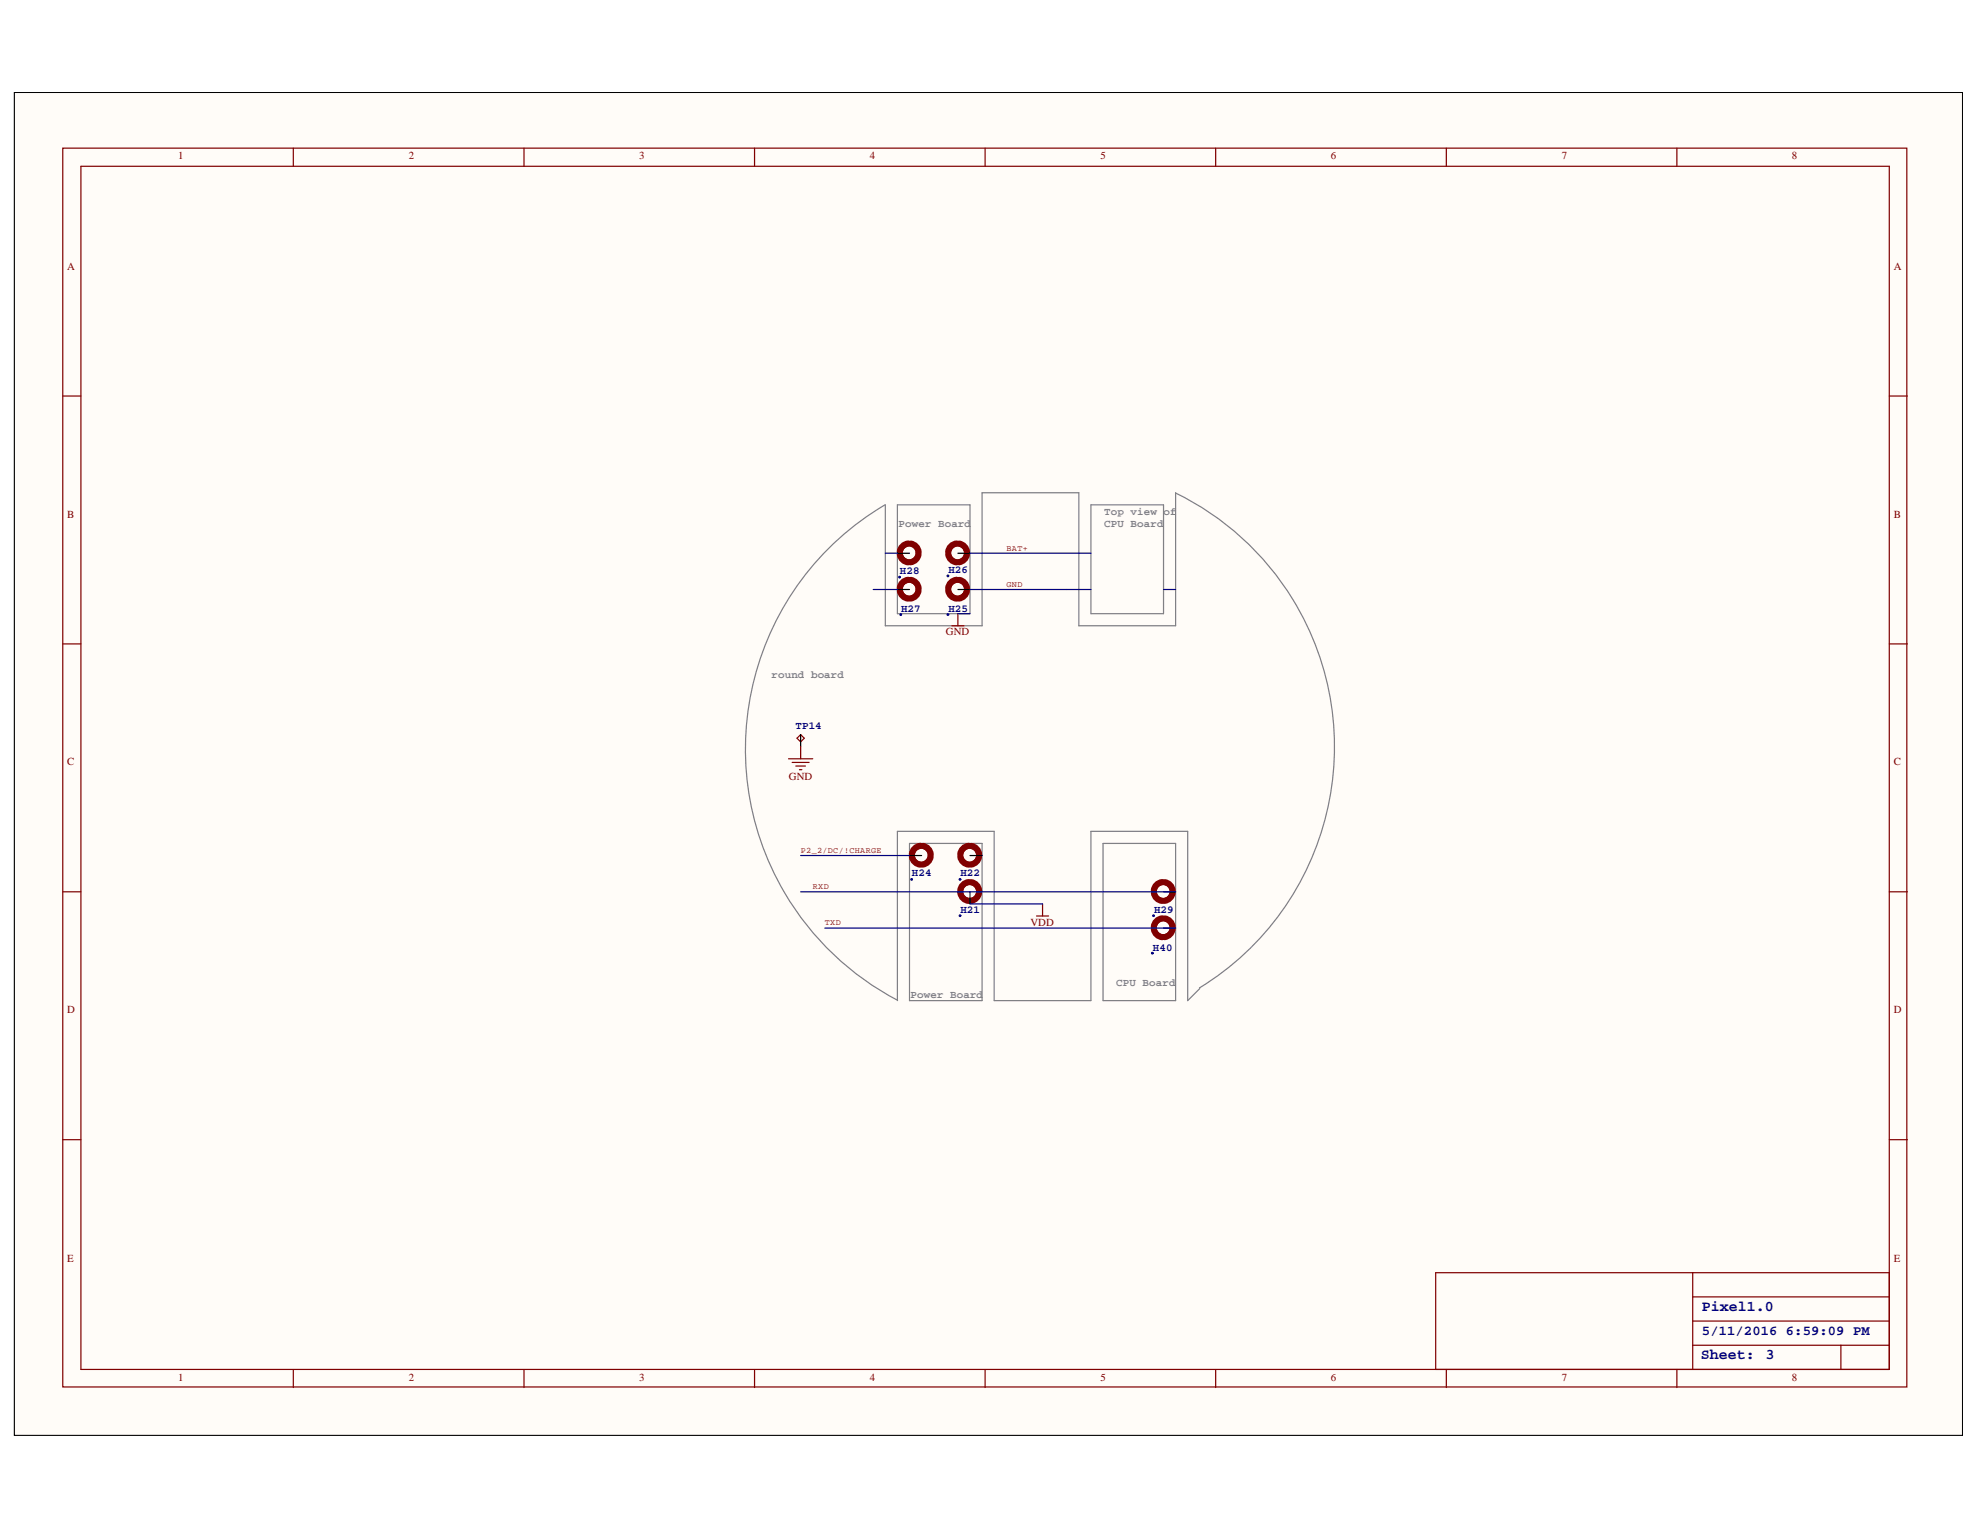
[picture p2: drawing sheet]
<svg xmlns="http://www.w3.org/2000/svg" width="279mm" height="216mm" viewBox="0 0 279 216" stroke-linecap="round" stroke-linejoin="round" font-family="sans-serif">
<path d="M2 13.1h274.9v189.4h-274.9z" fill="#fffcf8" stroke="#000" stroke-width=".14"/>
<g fill="none" stroke="#800000" stroke-width=".17">
<path d="M8.9 20.9h260.2v174.8h-260.2zM11.4 23.5h255.2v169.7h-255.2zM41.4 20.9v2.6M73.9 20.9v2.6M106.5 20.9v2.6M139 20.9v2.6M171.5 20.9v2.6M204.1 20.9v2.6M236.6 20.9v2.6M8.9 55.9h2.5M266.6 55.9h2.6M8.9 90.9h2.5"/>
<path d="M134.3 88.3h1.7M135.2 86.6v1.7M266.6 90.9h2.6M111.3 107.1h3.4M111.8 107.6h2.4M112.3 108.1h1.4M112.5 104.2l.5-.5 .5 .5-.5 .5zM112.8 108.6h.3M113 105.4v1.7M8.9 125.8h2.5M146.3 129.3h1.7M147.1 127.5v1.8"/>
<path d="M266.6 125.8h2.6M8.9 160.8h2.5M238.9 179.6v13.6M266.6 179.6h-64v13.6M266.6 160.8h2.6M41.4 193.2v2.6M73.9 193.2v2.6M106.5 193.2v2.6M139 193.2v2.6M171.5 193.2v2.6M204.1 193.2v2.6M236.6 193.2v2.6"/>
<path d="M238.9 189.8h27.7M238.9 186.4h27.7M238.9 183h27.7M259.8 189.8v3.4"/>
<circle cx="128.3" cy="78" r=".98"/>
<circle cx="135.1" cy="78" r=".98"/>
<circle cx="128.3" cy="83.1" r=".98"/>
<circle cx="135.1" cy="83.1" r=".98"/>
<circle cx="130" cy="120.7" r=".98"/>
<circle cx="136.8" cy="120.7" r=".98"/>
<circle cx="136.8" cy="125.8" r=".98"/>
<circle cx="164.1" cy="125.8" r=".98"/>
<circle cx="164.1" cy="130.9" r=".98"/>
</g>
<path d="M126.6 71.2h10.3v15.4h-10.3zM153.9 71.2h10.3v15.4h-10.3zM165.9 69.6a39.9 39.9 0 0 1 3.4 69.8M165.9 69.5v18.8h-13.7v-18.8h-13.6v18.8h-13.7v-17.1a40 40 0 0 0 1.8 69.9M128.3 119h10.3v22.2h-10.3zM155.7 119h10.2v22.2h-10.2zM169.3 139.5l-1.7 1.7v-23.9h-13.7v23.9h-13.6v-23.9h-13.7v23.9" fill="none" stroke="#808080" stroke-width=".17"/>
<path d="M126.6 78.1h1.7M135.2 78.1h1.7M126.6 83.2h1.7M135.2 83.2h1.7M113 103.7v1.7M128.3 120.7h1.7M136.9 125.8v1.7M136.9 120.7h1.7M164.2 131h1.7M164.2 125.8h1.7" fill="none" stroke="#000" stroke-width=".17"/>
<g fill="none" stroke="#800000" stroke-width=".85">
<path d="M127 78.2a1.34 1.34 0 0 0 1.2 1.2M128.2 76.7a1.34 1.34 0 0 0-1.2 1.2M128.5 76.7a1.34 1.34 0 0 1 1.1 1.2M129.6 78.2a1.34 1.34 0 0 1-1.1 1.1M133.8 78.2a1.34 1.34 0 0 0 1.2 1.2M135 76.7a1.34 1.34 0 0 0-1.2 1.2M135.3 76.7a1.34 1.34 0 0 1 1.2 1.2M136.5 78.2a1.34 1.34 0 0 1-1.2 1.1M127 83.4a1.34 1.34 0 0 0 1.2 1.1M128.2 81.8a1.34 1.34 0 0 0-1.2 1.2M128.5 81.8a1.34 1.34 0 0 1 1.1 1.2M129.6 83.3a1.34 1.34 0 0 1-1.1 1.2"/>
<path d="M133.8 83.4a1.34 1.34 0 0 0 1.2 1.1M135 81.8a1.34 1.34 0 0 0-1.2 1.2M135.3 81.8a1.34 1.34 0 0 1 1.2 1.2M136.5 83.3a1.34 1.34 0 0 1-1.2 1.2M129.9 119.3a1.34 1.34 0 0 0-1.2 1.3M130.2 119.4a1.34 1.34 0 0 1 1.1 1.2M136.7 119.3a1.34 1.34 0 0 0-1.2 1.3M137 119.4a1.34 1.34 0 0 1 1.2 1.2M128.7 120.9a1.34 1.34 0 0 0 1.2 1.1M131.3 120.9a1.34 1.34 0 0 1-1.1 1.1M135.5 126a1.34 1.34 0 0 0 1.2 1.1M135.5 120.9a1.34 1.34 0 0 0 1.2 1.1"/>
<path d="M136.7 124.5a1.34 1.34 0 0 0-1.2 1.2M137 124.5a1.34 1.34 0 0 1 1.2 1.2M138.2 126a1.34 1.34 0 0 1-1.2 1.1M138.2 120.9a1.34 1.34 0 0 1-1.2 1.1M162.8 131.1a1.34 1.34 0 0 0 1.2 1.2M162.8 126a1.34 1.34 0 0 0 1.2 1.1M164 129.6a1.34 1.34 0 0 0-1.2 1.2M164 124.5a1.34 1.34 0 0 0-1.2 1.2M164.4 129.6a1.34 1.34 0 0 1 1.1 1.2M164.4 124.5a1.34 1.34 0 0 1 1.1 1.2M165.5 131.1a1.34 1.34 0 0 1-1.2 1.1M165.5 126a1.34 1.34 0 0 1-1.2 1.1"/>
</g>
<g fill="#000080" stroke="#000080" stroke-width=".14">
<circle cx="135.5" cy="129.2" r=".13"/>
<circle cx="135.5" cy="124.1" r=".13"/>
<circle cx="128.6" cy="124.1" r=".13"/>
<circle cx="133.8" cy="86.7" r=".13"/>
<circle cx="133.8" cy="81.3" r=".13"/>
<circle cx="127.1" cy="86.7" r=".13"/>
<circle cx="126.9" cy="81.4" r=".13"/>
<circle cx="162.6" cy="134.5" r=".13"/>
<circle cx="162.8" cy="129.2" r=".13"/>
</g>
<path d="M124.9 78.1h1.7M136.9 78.1h17M123.2 83.2h3.4M135.2 86.6h1.7M136.9 83.2h17M164.2 83.2h1.7M113 125.8h52.9M113 120.7h15.3M116.4 131h49.5M136.9 127.5h10.2" fill="none" stroke="#000080" stroke-width=".17"/>
<g font-size="2.1" fill="#000080">
<text x="240.2" y="185">Pixel1.0</text>
<text x="240" y="191.8">Sheet:</text>
<text x="249.1" y="191.7">3</text>
</g>
<text font-size="1.9" fill="#000080" x="240.2" y="188.4">5/11/2016 6:59:09 PM</text>
<g font-size="1.5" fill="#800000">
<text x="25.1" y="22.5">1</text>
<text x="57.7" y="22.5">2</text>
<text x="90.2" y="22.5">3</text>
<text x="122.7" y="22.5">4</text>
<text x="155.3" y="22.5">5</text>
<text x="187.8" y="22.5">6</text>
<text x="220.4" y="22.5">7</text>
<text x="252.9" y="22.5">8</text>
<text x="9.5" y="38.1">A</text>
<text x="267.2" y="38.1">A</text>
<text x="9.5" y="73.1">B</text>
<text x="267.2" y="73.1">B</text>
<text x="133.5" y="89.6">GND</text>
<text x="9.5" y="108">C</text>
<text x="267.2" y="108">C</text>
<text x="111.3" y="110.1">GND</text>
<text x="145.4" y="130.7">VDD</text>
<text x="9.5" y="143">D</text>
<text x="267.2" y="143">D</text>
<text x="9.5" y="178">E</text>
<text x="267.2" y="178">E</text>
<text x="25.1" y="194.8">1</text>
<text x="57.7" y="194.8">2</text>
<text x="90.2" y="194.8">3</text>
<text x="122.7" y="194.8">4</text>
<text x="155.3" y="194.8">5</text>
<text x="187.8" y="194.8">6</text>
<text x="220.4" y="194.8">7</text>
<text x="252.9" y="194.8">8</text>
</g>
<g font-size="1.5" fill="#808080">
<text x="126.8" y="74.3">Power Board</text>
<text x="155.8" y="72.6">Top view</text>
<text x="155.8" y="74.3">CPU Board</text>
<text x="164.2" y="72.6">of</text>
<text x="108.9" y="95.7">round board</text>
<text x="128.5" y="140.9">Power Board</text>
<text x="157.5" y="139.2">CPU Board</text>
</g>
<g font-size="1.5" fill="#000080">
<text x="127" y="81">H28</text>
<text x="133.8" y="80.9">H26</text>
<text x="127.1" y="86.3">H27</text>
<text x="133.8" y="86.3">H25</text>
<text x="112.3" y="102.8">TP14</text>
<text x="128.7" y="123.6">H24</text>
<text x="135.5" y="123.6">H22</text>
<text x="135.5" y="128.8">H21</text>
<text x="162.8" y="128.8">H29</text>
<text x="162.7" y="134.1">H40</text>
</g>
<g font-size="1.2" fill="#800000">
<text x="142" y="77.7">BAT+</text>
<text x="142" y="82.8">GND</text>
<text x="113" y="120.3">P2_2/DC/!CHARGE</text>
<text x="114.7" y="125.5">RXD</text>
<text x="116.4" y="130.6">TXD</text>
</g>
</svg>
